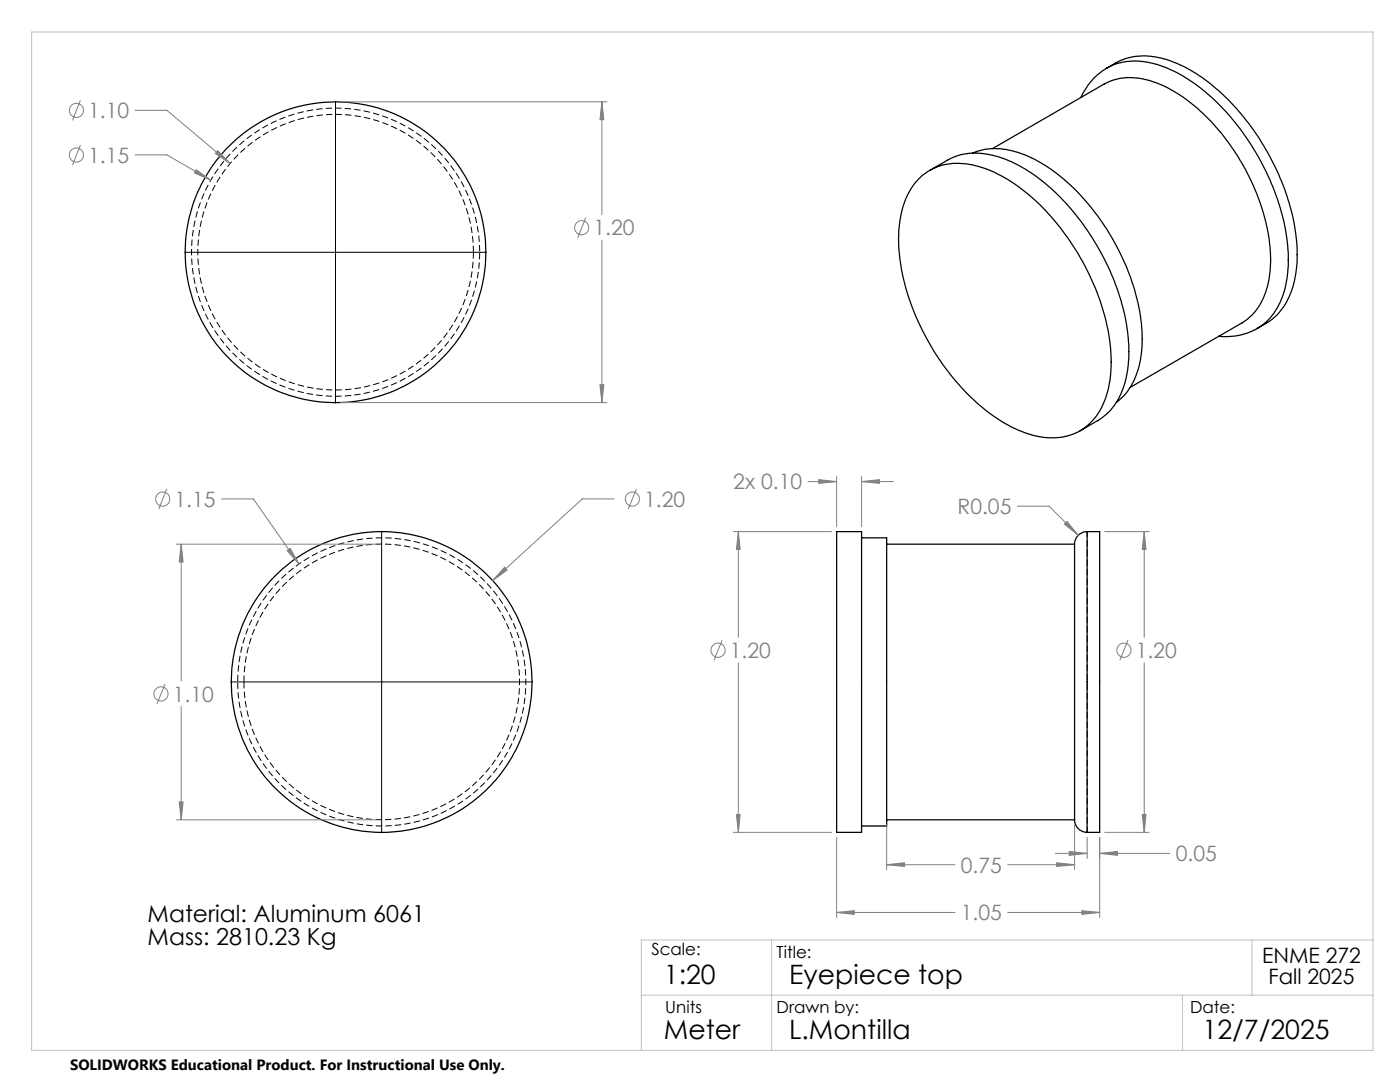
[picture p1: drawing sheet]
<svg xmlns="http://www.w3.org/2000/svg" width="279mm" height="216mm" viewBox="0 0 279 216" stroke-linecap="round" stroke-linejoin="round" font-family="sans-serif">
<path d="M95.7 50.3a28.8 28.8 0 0 0-42.7-25.1 28.8 28.8 0 0 0-1.3 49.5 28.8 28.8 0 0 0 44-22.9v-1.5M47.4 136.1a28.8 28.8 0 0 1 42.7-25.2 28.8 28.8 0 0 1 1.3 49.5 28.8 28.8 0 0 1-43.9-22.8l-.1-1.5" fill="none" stroke="#000" stroke-width=".2" stroke-dasharray="1.3 .6" stroke-dashoffset="-.1" stroke-linecap="butt"/>
<path d="M94.5 50.3a27.5 27.5 0 0 0-40.9-24 27.5 27.5 0 0 0-1.2 47.3 27.5 27.5 0 0 0 42-21.8l.1-1.5M48.7 136.1a27.5 27.5 0 0 1 40.8-24.1 27.5 27.5 0 0 1 1.3 47.4 27.5 27.5 0 0 1-42.1-21.9v-1.4" fill="none" stroke="#000" stroke-width=".2" stroke-dasharray="1.3 .6" stroke-linecap="butt"/>
<g fill="none" stroke="#000" stroke-width=".25">
<path d="M220.9 13.6a13.2 13.2 0 0 0-5.2 5.9M220.9 13.6l1.8-1a13.1 13.1 0 0 1 11.7-.1 35.2 35.2 0 0 1 14.3 11.6 46.3 46.3 0 0 1 10.2 26.1 17.9 17.9 0 0 1-3.5 12 11.1 11.1 0 0 1-2.7 2.3l-1.8 1M220.9 13.6a13 13 0 0 1 11.1-.3 34.8 34.8 0 0 1 15 11.8 46.3 46.3 0 0 1 10.1 26.1 17.9 17.9 0 0 1-3.4 12 11.1 11.1 0 0 1-2.8 2.3M183.4 35.7a11.2 11.2 0 0 1 11.1-2.7 30.4 30.4 0 0 1 14.7 9.6 48.6 48.6 0 0 1 12.5 27 19.9 19.9 0 0 1-3 13.6 11.3 11.3 0 0 1-12.1 3.8 31.4 31.4 0 0 1-15.2-10.2 47.7 47.7 0 0 1-12-27.8 18.5 18.5 0 0 1 3.3-12.6zM185.6 34l3.5-2a12.6 12.6 0 0 1 10.6-.6 34.7 34.7 0 0 1 15.5 12.1 46.3 46.3 0 0 1 10.1 26 18 18 0 0 1-3.4 12.1 11.1 11.1 0 0 1-2.8 2.3l-3.6 2.1M194.1 30.6a13.6 13.6 0 0 1 10.9 .5 38.2 38.2 0 0 1 16.2 15.2 41.1 41.1 0 0 1 6.7 22.5 15.1 15.1 0 0 1-4.5 11l-.6 .5M198 29.7l22.4-12.9a12.5 12.5 0 0 1 11.2 .1 36.7 36.7 0 0 1 15.9 15.1 39.2 39.2 0 0 1 6 21 14.1 14.1 0 0 1-4.6 10.7l-23.3 13.6M250.9 65.5a12.5 12.5 0 0 1-7.7 1.6M167 106.1h4.9v60h-4.9zM171.9 107.3h5.1v57.5h-5.1M177 108.6h37.5M214.5 108.6v55"/>
<path d="M217 106.1a2.53 2.53 0 0 0-2.5 2.5M217 106.1h2.5v60h-2.5M217 106.1v60M177 163.6h37.5M214.5 163.6a2.53 2.53 0 0 0 2.5 2.5"/>
<circle cx="66.9" cy="50.3" r="30"/>
<circle cx="76.2" cy="136.1" r="30"/>
</g>
<path d="M217 166.1v-60" fill="none" stroke="#000" stroke-width=".2" stroke-dasharray="1.3 .6" stroke-dashoffset=".2" stroke-linecap="butt"/>
<g fill="none" stroke="#808080" stroke-width=".2">
<path d="M16.1 20l-1.6 4M16.1 28.9l-1.6 4M27 22h6.3l12.6 10.6M27 30.9h6.3l8.8 5M39.2 33.9l2.9 2-3.3-1.4zM43.5 30.1l2.4 2.5-2.9-2zM67.9 20.3h53.2M120.1 20.3l.4 3.6h-.8zM120.1 20.3v22.6M116.9 43.4l-1.6 4M120.1 47.9v32.4M119.7 76.8h.8l-.4 3.5z"/>
<path d="M33.3 97.6l-1.6 4M44.2 99.6h6.4l9.1 12.9M67.9 80.3h53.2M122.6 99.6h-6.4l-17.9 16.3M127 97.6l-1.6 4M161.3 96.1h5.7M163.4 95.7l3.6 .4-3.6 .3zM167 95.1v10M171.9 96.1l3.6-.4v.7zM171.9 95.1v10M171.9 96.1h6.4M35.2 108.6h40"/>
<path d="M36.2 108.6l.3 3.5h-.7zM36.2 108.6v27.3M57.3 109.9l.6-.5 1.8 3.1zM100.7 113.2l.5 .5-2.9 2.2zM146.3 106.1h19.6M147.4 106.1l.3 3.5h-.7zM147.4 106.1v21.1M203 101h6.4l5.8 5.8M212.4 104.6l.5-.6 2.3 2.8zM220.5 106.1h8.8M228.4 106.1l.3 3.5h-.7zM228.4 106.1v21.1"/>
<path d="M32.9 136.5l-1.6 4M144.1 127.7l-1.6 4.1M147.4 132.3v33.8M225.1 127.7l-1.6 4.1M228.4 132.3v33.8M36.2 141v22.6M35.2 163.6h40M35.8 160h.7l-.3 3.6zM146.3 166.1h19.6M147 162.5h.7l-.3 3.6zM167 167.1v16M177 172.5l3.5-.3v.7z"/>
<path d="M177 164.6v8.9M177 172.5h13.6M201.1 172.5h13.4M210.6 170.3h6.4M210.9 172.2l3.6 .3-3.6 .4zM213.4 169.9l3.6 .4-3.6 .4zM214.5 164.6v8.9M217 167.1v4.2M219.5 170.3l3.5-.4v.8zM219.5 167.1v16M219.5 170.3h14M220.5 166.1h8.8"/>
<path d="M228 162.5h.7l-.3 3.6zM167 182.1l3.5-.4v.8zM167 182.1h23.6M201.1 182.1h18.4M215.9 181.7l3.6 .4-3.6 .4z"/>
<circle cx="15.3" cy="30.9" r="1.4"/>
<circle cx="15.3" cy="22" r="1.4"/>
<circle cx="116.1" cy="45.4" r="1.42"/>
<circle cx="32.5" cy="99.6" r="1.42"/>
<circle cx="126.2" cy="99.6" r="1.42"/>
<circle cx="32.1" cy="138.5" r="1.42"/>
<circle cx="143.3" cy="129.8" r="1.42"/>
<circle cx="224.3" cy="129.8" r="1.42"/>
</g>
<path d="M67 20.2v29.9M36.8 50.3h29.9M66.9 50.3h.2M67 50.2v.2M67 50.6v29.9M67.2 50.3h29.9M76.2 106v29.8M46 136.1h29.9M76.1 136.1h.2M76.2 136v.2M76.2 136.3v29.9M76.4 136.1h29.9" fill="none" stroke="#000" stroke-width=".2"/>
<path d="M6.3 6.4h267.7v203.2h-267.7zM128 198.6h146M154 187.6v22M236 198.6v11M249.8 187.6v11M274 187.6h-146v22" fill="none" stroke="#c0c0c0" stroke-width=".2"/>
<path d="M43.5 30.1l-.5 .5 2.9 2zM120.1 20.3l.4 3.6h-.8zM119.7 76.8h.8l-.4 3.5zM39.2 33.9l-.4 .6 3.3 1.4zM177 172.5l3.5-.3v.7zM210.9 172.2l3.6 .3-3.6 .4zM147.4 106.1l.3 3.5h-.7zM147 162.5h.7l-.3 3.6zM171.9 96.1l3.6-.4v.7zM163.4 95.7l3.6 .4-3.6 .3zM212.9 104l-.5 .6 2.8 2.2zM213.4 169.9l3.6 .4-3.6 .4zM219.5 170.3l3.5-.4v.8zM167 182.1l3.5-.4v.8zM215.9 181.7l3.6 .4-3.6 .4zM228.4 106.1l.3 3.5h-.7zM228 162.5h.7l-.3 3.6zM100.7 113.2l-2.4 2.7 2.9-2.2zM57.3 109.9l2.4 2.6-1.8-3.1zM36.2 108.6l.3 3.5h-.7zM35.8 160h.7l-.3 3.6z" fill="#808080"/>
<g font-size="5.3">
<text x="132.5" y="196.4">1:20</text>
<text x="157.5" y="196.4">Eyepiece top</text>
<text x="132.5" y="207.4">Meter</text>
<text x="157.5" y="207.4">L.Montilla</text>
<text x="240" y="207.4">12/7/2025</text>
</g>
<g font-size="4.7">
<text x="29.5" y="184">Material: Aluminum 6061</text>
<text x="29.5" y="188.5">Mass: 2810.23 Kg</text>
</g>
<g font-size="4.2" fill="#808080">
<text x="17.6" y="23.6">1.10</text>
<text x="17.6" y="32.5">1.15</text>
<text x="118.4" y="47">1.20</text>
<text x="34.8" y="101.1">1.15</text>
<text x="128.5" y="101.1">1.20</text>
<text x="146.3" y="97.7">2x 0.10</text>
<text x="191.1" y="102.6">R0.05</text>
<text x="145.6" y="131.3">1.20</text>
<text x="226.6" y="131.3">1.20</text>
<text x="34.5" y="140">1.10</text>
<text x="234.7" y="171.9">0.05</text>
<text x="191.8" y="174.1">0.75</text>
<text x="191.8" y="183.7">1.05</text>
</g>
<g font-size="4.2">
<text x="251.9" y="192.2">ENME 272</text>
<text x="253.2" y="196.4">Fall 2025</text>
</g>
<g font-size="3.3">
<text x="130" y="190.6">Scale:</text>
<text x="155" y="191.2">Title:</text>
<text x="132.8" y="202.2">Units</text>
<text x="155" y="202.2">Drawn by:</text>
<text x="237.5" y="202.2">Date:</text>
</g>
<text font-size="3" x="14" y="213.5">SOLIDWORKS Educational Product. For Instructional Use Only.</text>
</svg>
